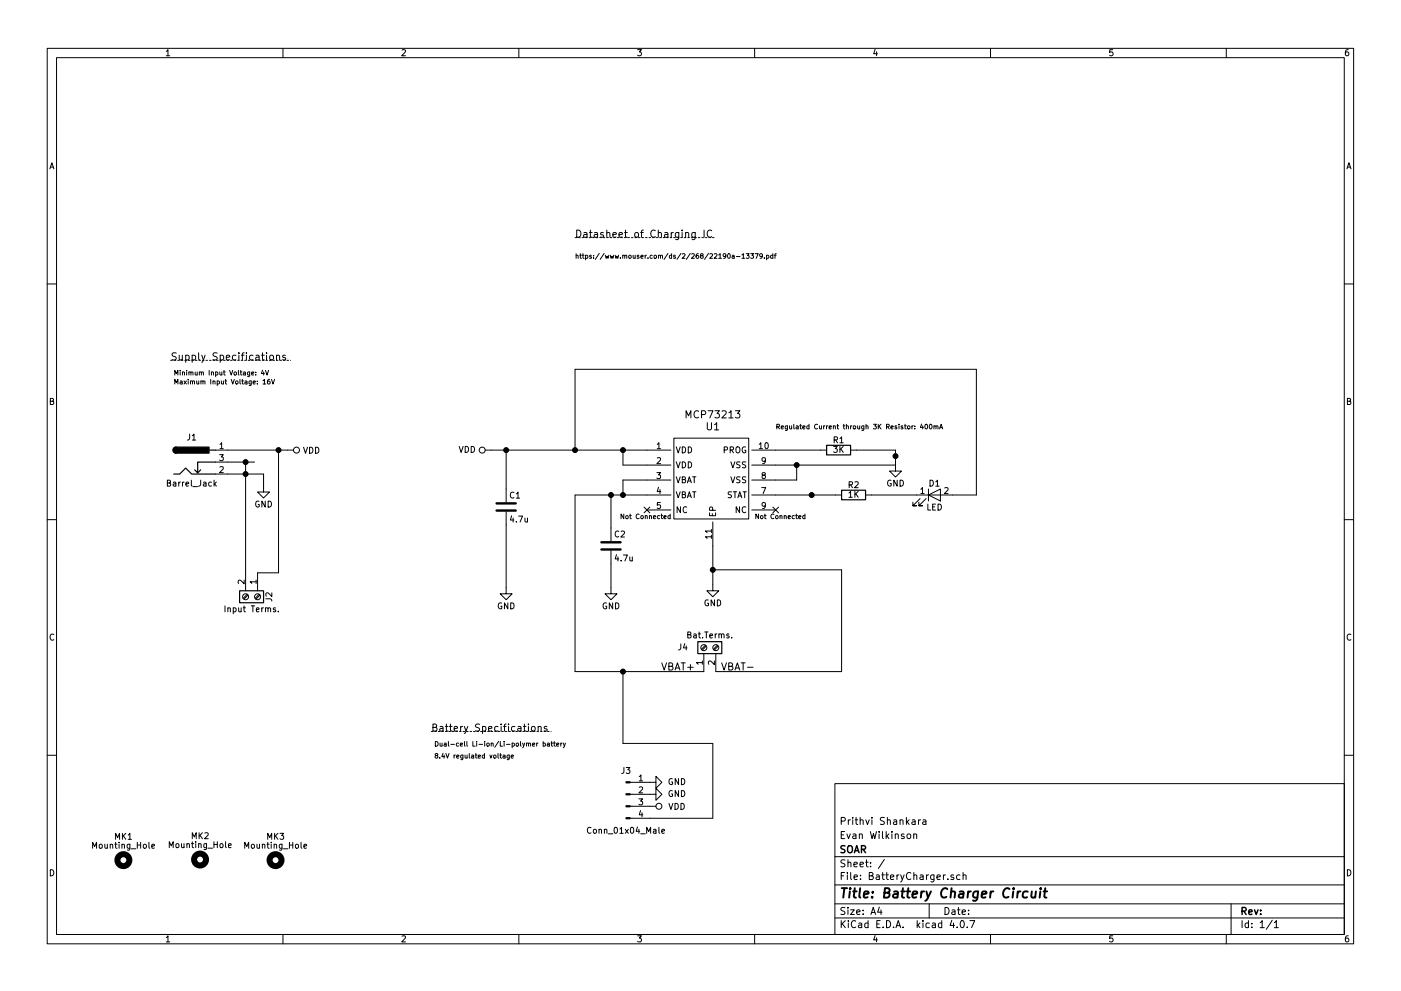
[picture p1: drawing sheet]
EESchema Schematic File Version 2
LIBS:power
LIBS:device
LIBS:switches
LIBS:relays
LIBS:motors
LIBS:transistors
LIBS:conn
LIBS:linear
LIBS:regul
LIBS:74xx
LIBS:cmos4000
LIBS:adc-dac
LIBS:memory
LIBS:xilinx
LIBS:microcontrollers
LIBS:dsp
LIBS:microchip
LIBS:analog_switches
LIBS:motorola
LIBS:texas
LIBS:intel
LIBS:audio
LIBS:interface
LIBS:digital-audio
LIBS:philips
LIBS:display
LIBS:cypress
LIBS:siliconi
LIBS:opto
LIBS:atmel
LIBS:contrib
LIBS:valves
LIBS:BatCharge
LIBS:mechanical
LIBS:BatteryCharger-cache
EELAYER 25 0
EELAYER END
$Descr A4 11693 8268
encoding utf-8
Sheet 1 1
Title "Battery Charger Circuit"
Date ""
Rev ""
Comp "SOAR"
Comment1 "Evan Wilkinson"
Comment2 "Prithvi Shankara"
Comment3 ""
Comment4 ""
$EndDescr
$Comp
L MCP73213 U1
U 1 1
P 5950 4000
F 0 "U1" H 5950 4450 60  0000 C CNN
F 1 "MCP73213" H 5950 4550 60  0000 C CNN
F 2 "Housings_DFN_QFN:DFN-10-1EP_3x3mm_Pitch0.5mm" H 5900 3950 60  0001 C CNN
F 3 "" H 5900 3950 60  0001 C CNN
	1    5950 4000
	1    0    0    -1  
$EndComp
$Comp
L C C1
U 1 1
P 4225 4225
F 0 "C1" H 4250 4325 50  0000 L CNN
F 1 "4.7u" H 4250 4125 50  0000 L CNN
F 2 "Capacitors_SMD:C_0805_HandSoldering" H 4263 4075 50  0001 C CNN
F 3 "" H 4225 4225 50  0001 C CNN
	1    4225 4225
	1    0    0    -1  
$EndComp
$Comp
L C C2
U 1 1
P 5100 4550
F 0 "C2" H 5125 4650 50  0000 L CNN
F 1 "4.7u" H 5125 4450 50  0000 L CNN
F 2 "Capacitors_SMD:C_0805_HandSoldering" H 5138 4400 50  0001 C CNN
F 3 "" H 5100 4550 50  0001 C CNN
	1    5100 4550
	1    0    0    -1  
$EndComp
$Comp
L GND #PWR01
U 1 1
P 4225 4900
F 0 "#PWR01" H 4225 4650 50  0001 C CNN
F 1 "GND" H 4225 4750 50  0000 C CNN
F 2 "" H 4225 4900 50  0001 C CNN
F 3 "" H 4225 4900 50  0001 C CNN
	1    4225 4900
	1    0    0    -1  
$EndComp
$Comp
L GND #PWR02
U 1 1
P 5100 4900
F 0 "#PWR02" H 5100 4650 50  0001 C CNN
F 1 "GND" H 5100 4750 50  0000 C CNN
F 2 "" H 5100 4900 50  0001 C CNN
F 3 "" H 5100 4900 50  0001 C CNN
	1    5100 4900
	1    0    0    -1  
$EndComp
$Comp
L GND #PWR03
U 1 1
P 5950 4875
F 0 "#PWR03" H 5950 4625 50  0001 C CNN
F 1 "GND" H 5950 4725 50  0000 C CNN
F 2 "" H 5950 4875 50  0001 C CNN
F 3 "" H 5950 4875 50  0001 C CNN
	1    5950 4875
	1    0    0    -1  
$EndComp
$Comp
L R R1
U 1 1
P 7000 3750
F 0 "R1" V 7080 3750 50  0000 C CNN
F 1 "3K" V 7000 3750 50  0000 C CNN
F 2 "Resistors_SMD:R_0805_HandSoldering" V 6930 3750 50  0001 C CNN
F 3 "" H 7000 3750 50  0001 C CNN
	1    7000 3750
	0    -1   -1   0   
$EndComp
$Comp
L R R2
U 1 1
P 7125 4125
F 0 "R2" V 7205 4125 50  0000 C CNN
F 1 "1K" V 7125 4125 50  0000 C CNN
F 2 "Resistors_SMD:R_0805_HandSoldering" V 7055 4125 50  0001 C CNN
F 3 "" H 7125 4125 50  0001 C CNN
	1    7125 4125
	0    -1   -1   0   
$EndComp
$Comp
L LED D1
U 1 1
P 7800 4125
F 0 "D1" H 7800 4225 50  0000 C CNN
F 1 "LED" H 7800 4025 50  0000 C CNN
F 2 "LEDs:LED_0805_HandSoldering" H 7800 4125 50  0001 C CNN
F 3 "" H 7800 4125 50  0001 C CNN
	1    7800 4125
	1    0    0    -1  
$EndComp
$Comp
L GND #PWR04
U 1 1
P 7475 3875
F 0 "#PWR04" H 7475 3625 50  0001 C CNN
F 1 "GND" H 7475 3725 50  0000 C CNN
F 2 "" H 7475 3875 50  0001 C CNN
F 3 "" H 7475 3875 50  0001 C CNN
	1    7475 3875
	1    0    0    -1  
$EndComp
$Comp
L VDD #PWR05
U 1 1
P 4100 3750
F 0 "#PWR05" H 4100 3600 50  0001 C CNN
F 1 "VDD" V 4100 3950 50  0000 C CNN
F 2 "" H 4100 3750 50  0001 C CNN
F 3 "" H 4100 3750 50  0001 C CNN
	1    4100 3750
	0    -1   -1   0   
$EndComp
$Comp
L Screw_Terminal_01x02 J4
U 1 1
P 5875 5400
F 0 "J4" V 5875 5575 50  0000 C CNN
F 1 "Bat.Terms." V 5975 5350 50  0000 C CNN
F 2 "SOAR_Kicad_Library:TerminalBlock_5mm_2POS_ED2600" H 5875 5400 50  0001 C CNN
F 3 "" H 5875 5400 50  0001 C CNN
	1    5875 5400
	0    -1   -1   0   
$EndComp
Text Label 5800 5600 2    60   ~ 0
VBAT+
Text Label 6300 5600 2    60   ~ 0
VBAT-
$Comp
L VDD #PWR06
U 1 1
P 2400 3750
F 0 "#PWR06" H 2400 3600 50  0001 C CNN
F 1 "VDD" V 2400 3950 50  0000 C CNN
F 2 "" H 2400 3750 50  0001 C CNN
F 3 "" H 2400 3750 50  0001 C CNN
	1    2400 3750
	0    1    1    0   
$EndComp
$Comp
L Barrel_Jack J1
U 1 1
P 1600 3850
F 0 "J1" H 1600 4060 50  0000 C CNN
F 1 "Barrel_Jack" H 1600 3675 50  0000 C CNN
F 2 "SOAR_Kicad_Library:CUI_PJ-102A_2.5mm_DC_JACK" H 1650 3810 50  0001 C CNN
F 3 "" H 1650 3810 50  0001 C CNN
	1    1600 3850
	1    0    0    -1  
$EndComp
$Comp
L GND #PWR07
U 1 1
P 2200 4050
F 0 "#PWR07" H 2200 3800 50  0001 C CNN
F 1 "GND" H 2200 3900 50  0000 C CNN
F 2 "" H 2200 4050 50  0001 C CNN
F 3 "" H 2200 4050 50  0001 C CNN
	1    2200 4050
	1    0    0    -1  
$EndComp
$Comp
L Screw_Terminal_01x02 J2
U 1 1
P 2150 4975
F 0 "J2" H 2150 5075 50  0000 C CNN
F 1 "Input Terms." V 2250 4925 50  0000 C CNN
F 2 "SOAR_Kicad_Library:TerminalBlock_5mm_2POS_ED2600" H 2150 4975 50  0001 C CNN
F 3 "" H 2150 4975 50  0001 C CNN
	1    2150 4975
	0    1    1    0   
$EndComp
NoConn ~ 6475 4250
NoConn ~ 5400 4250
Text Notes 6300 4325 0    39   ~ 0
Not Connected
Text Notes 5175 4325 0    39   ~ 0
Not Connected
Text Notes 1425 3000 0    60   ~ 0
Supply Specifications
Text Notes 1450 3125 0    39   ~ 0
Minimum Input Voltage: 4V
Text Notes 1450 3200 0    39   ~ 0
Maximum Input Voltage: 16V\n
Text Notes 3600 6100 0    59   ~ 0
Battery Specifications
Text Notes 3625 6225 0    39   ~ 0
Dual-cell Li-ion/Li-polymer battery
Text Notes 3625 6325 0    39   ~ 0
8.4V regulated voltage
Text Notes 6475 3575 0    39   ~ 0
Regulated Current through 3K Resistor: 400mA
Text Notes 4800 1975 0    60   ~ 0
Datasheet of Charging IC\n
Text Notes 4800 2150 0    39   ~ 0
https://www.mouser.com/ds/2/268/22190a-13379.pdf
Wire Wire Line
	5950 4550 5950 4875
Wire Wire Line
	5950 4750 7025 4750
Connection ~ 5950 4750
Wire Wire Line
	4800 4125 5400 4125
Wire Wire Line
	5100 4125 5100 4400
Connection ~ 5100 4125
Wire Wire Line
	5100 4700 5100 4900
Wire Wire Line
	5400 4000 5200 4000
Wire Wire Line
	5200 4000 5200 4125
Connection ~ 5200 4125
Wire Wire Line
	4100 3750 5400 3750
Wire Wire Line
	5400 3875 5200 3875
Wire Wire Line
	5200 3875 5200 3750
Connection ~ 5200 3750
Wire Wire Line
	4225 4075 4225 3750
Connection ~ 4225 3750
Wire Wire Line
	4225 4375 4225 4900
Wire Wire Line
	7475 3875 6475 3875
Wire Wire Line
	7150 3750 7475 3750
Wire Wire Line
	7475 3750 7475 3875
Connection ~ 7475 3800
Wire Wire Line
	6475 4000 6650 4000
Wire Wire Line
	6650 4000 6650 3875
Connection ~ 6650 3875
Wire Wire Line
	6475 4125 6975 4125
Wire Wire Line
	7275 4125 7650 4125
Wire Wire Line
	7950 4125 8150 4125
Wire Wire Line
	8150 4125 8150 3075
Wire Wire Line
	8150 3075 4800 3075
Wire Wire Line
	4800 3075 4800 3750
Connection ~ 4800 3750
Connection ~ 6775 4125
Wire Wire Line
	5975 5600 7025 5600
Wire Wire Line
	4800 4125 4800 5600
Wire Wire Line
	4800 5600 5875 5600
Wire Wire Line
	1900 3750 2400 3750
Wire Wire Line
	1900 3850 2125 3850
Connection ~ 2325 3750
Wire Wire Line
	2325 3750 2325 4775
Wire Wire Line
	2200 3950 2200 4050
Wire Wire Line
	1900 3950 2200 3950
Wire Wire Line
	2050 3850 2050 4775
Connection ~ 2050 3950
Connection ~ 2050 3850
Wire Wire Line
	2325 4775 2150 4775
Wire Wire Line
	7025 5600 7025 4750
Wire Notes Line
	1425 3000 2425 3000
Wire Notes Line
	3600 6100 4600 6100
Wire Wire Line
	6850 3750 6475 3750
Wire Notes Line
	4800 1975 5975 1975
$Comp
L Conn_01x04_Male J3
U 1 1
P 5225 6625
F 0 "J3" H 5225 6825 50  0000 C CNN
F 1 "Conn_01x04_Male" H 5225 6325 50  0000 C CNN
F 2 "SOAR_Kicad_Library:Molex_Micro-Fit_3.0_43045-0400_2x02_P3.00mm_Horizontal" H 5225 6625 50  0001 C CNN
F 3 "" H 5225 6625 50  0001 C CNN
	1    5225 6625
	1    0    0    -1  
$EndComp
$Comp
L GND #PWR08
U 1 1
P 5425 6525
F 0 "#PWR08" H 5425 6275 50  0001 C CNN
F 1 "GND" V 5425 6300 50  0000 C CNN
F 2 "" H 5425 6525 50  0001 C CNN
F 3 "" H 5425 6525 50  0001 C CNN
	1    5425 6525
	0    -1   -1   0   
$EndComp
$Comp
L GND #PWR09
U 1 1
P 5425 6625
F 0 "#PWR09" H 5425 6375 50  0001 C CNN
F 1 "GND" V 5425 6400 50  0000 C CNN
F 2 "" H 5425 6625 50  0001 C CNN
F 3 "" H 5425 6625 50  0001 C CNN
	1    5425 6625
	0    -1   -1   0   
$EndComp
$Comp
L VDD #PWR010
U 1 1
P 5425 6725
F 0 "#PWR010" H 5425 6575 50  0001 C CNN
F 1 "VDD" V 5425 6950 50  0000 C CNN
F 2 "" H 5425 6725 50  0001 C CNN
F 3 "" H 5425 6725 50  0001 C CNN
	1    5425 6725
	0    1    1    0   
$EndComp
Wire Wire Line
	5425 6825 5950 6825
Wire Wire Line
	5950 6825 5950 6200
Wire Wire Line
	5950 6200 5200 6200
Wire Wire Line
	5200 6200 5200 5600
Connection ~ 5200 5600
$Comp
L Mounting_Hole MK1
U 1 1
P 1030 7175
F 0 "MK1" H 1030 7375 50  0000 C CNN
F 1 "Mounting_Hole" H 1030 7300 50  0000 C CNN
F 2 "Mounting_Holes:MountingHole_3.2mm_M3" H 1030 7175 50  0001 C CNN
F 3 "" H 1030 7175 50  0001 C CNN
	1    1030 7175
	1    0    0    -1  
$EndComp
$Comp
L Mounting_Hole MK2
U 1 1
P 1670 7170
F 0 "MK2" H 1670 7370 50  0000 C CNN
F 1 "Mounting_Hole" H 1670 7295 50  0000 C CNN
F 2 "Mounting_Holes:MountingHole_3.2mm_M3" H 1670 7170 50  0001 C CNN
F 3 "" H 1670 7170 50  0001 C CNN
	1    1670 7170
	1    0    0    -1  
$EndComp
$Comp
L Mounting_Hole MK3
U 1 1
P 2300 7175
F 0 "MK3" H 2300 7375 50  0000 C CNN
F 1 "Mounting_Hole" H 2300 7300 50  0000 C CNN
F 2 "Mounting_Holes:MountingHole_3.2mm_M3" H 2300 7175 50  0001 C CNN
F 3 "" H 2300 7175 50  0001 C CNN
	1    2300 7175
	1    0    0    -1  
$EndComp
$EndSCHEMATC
